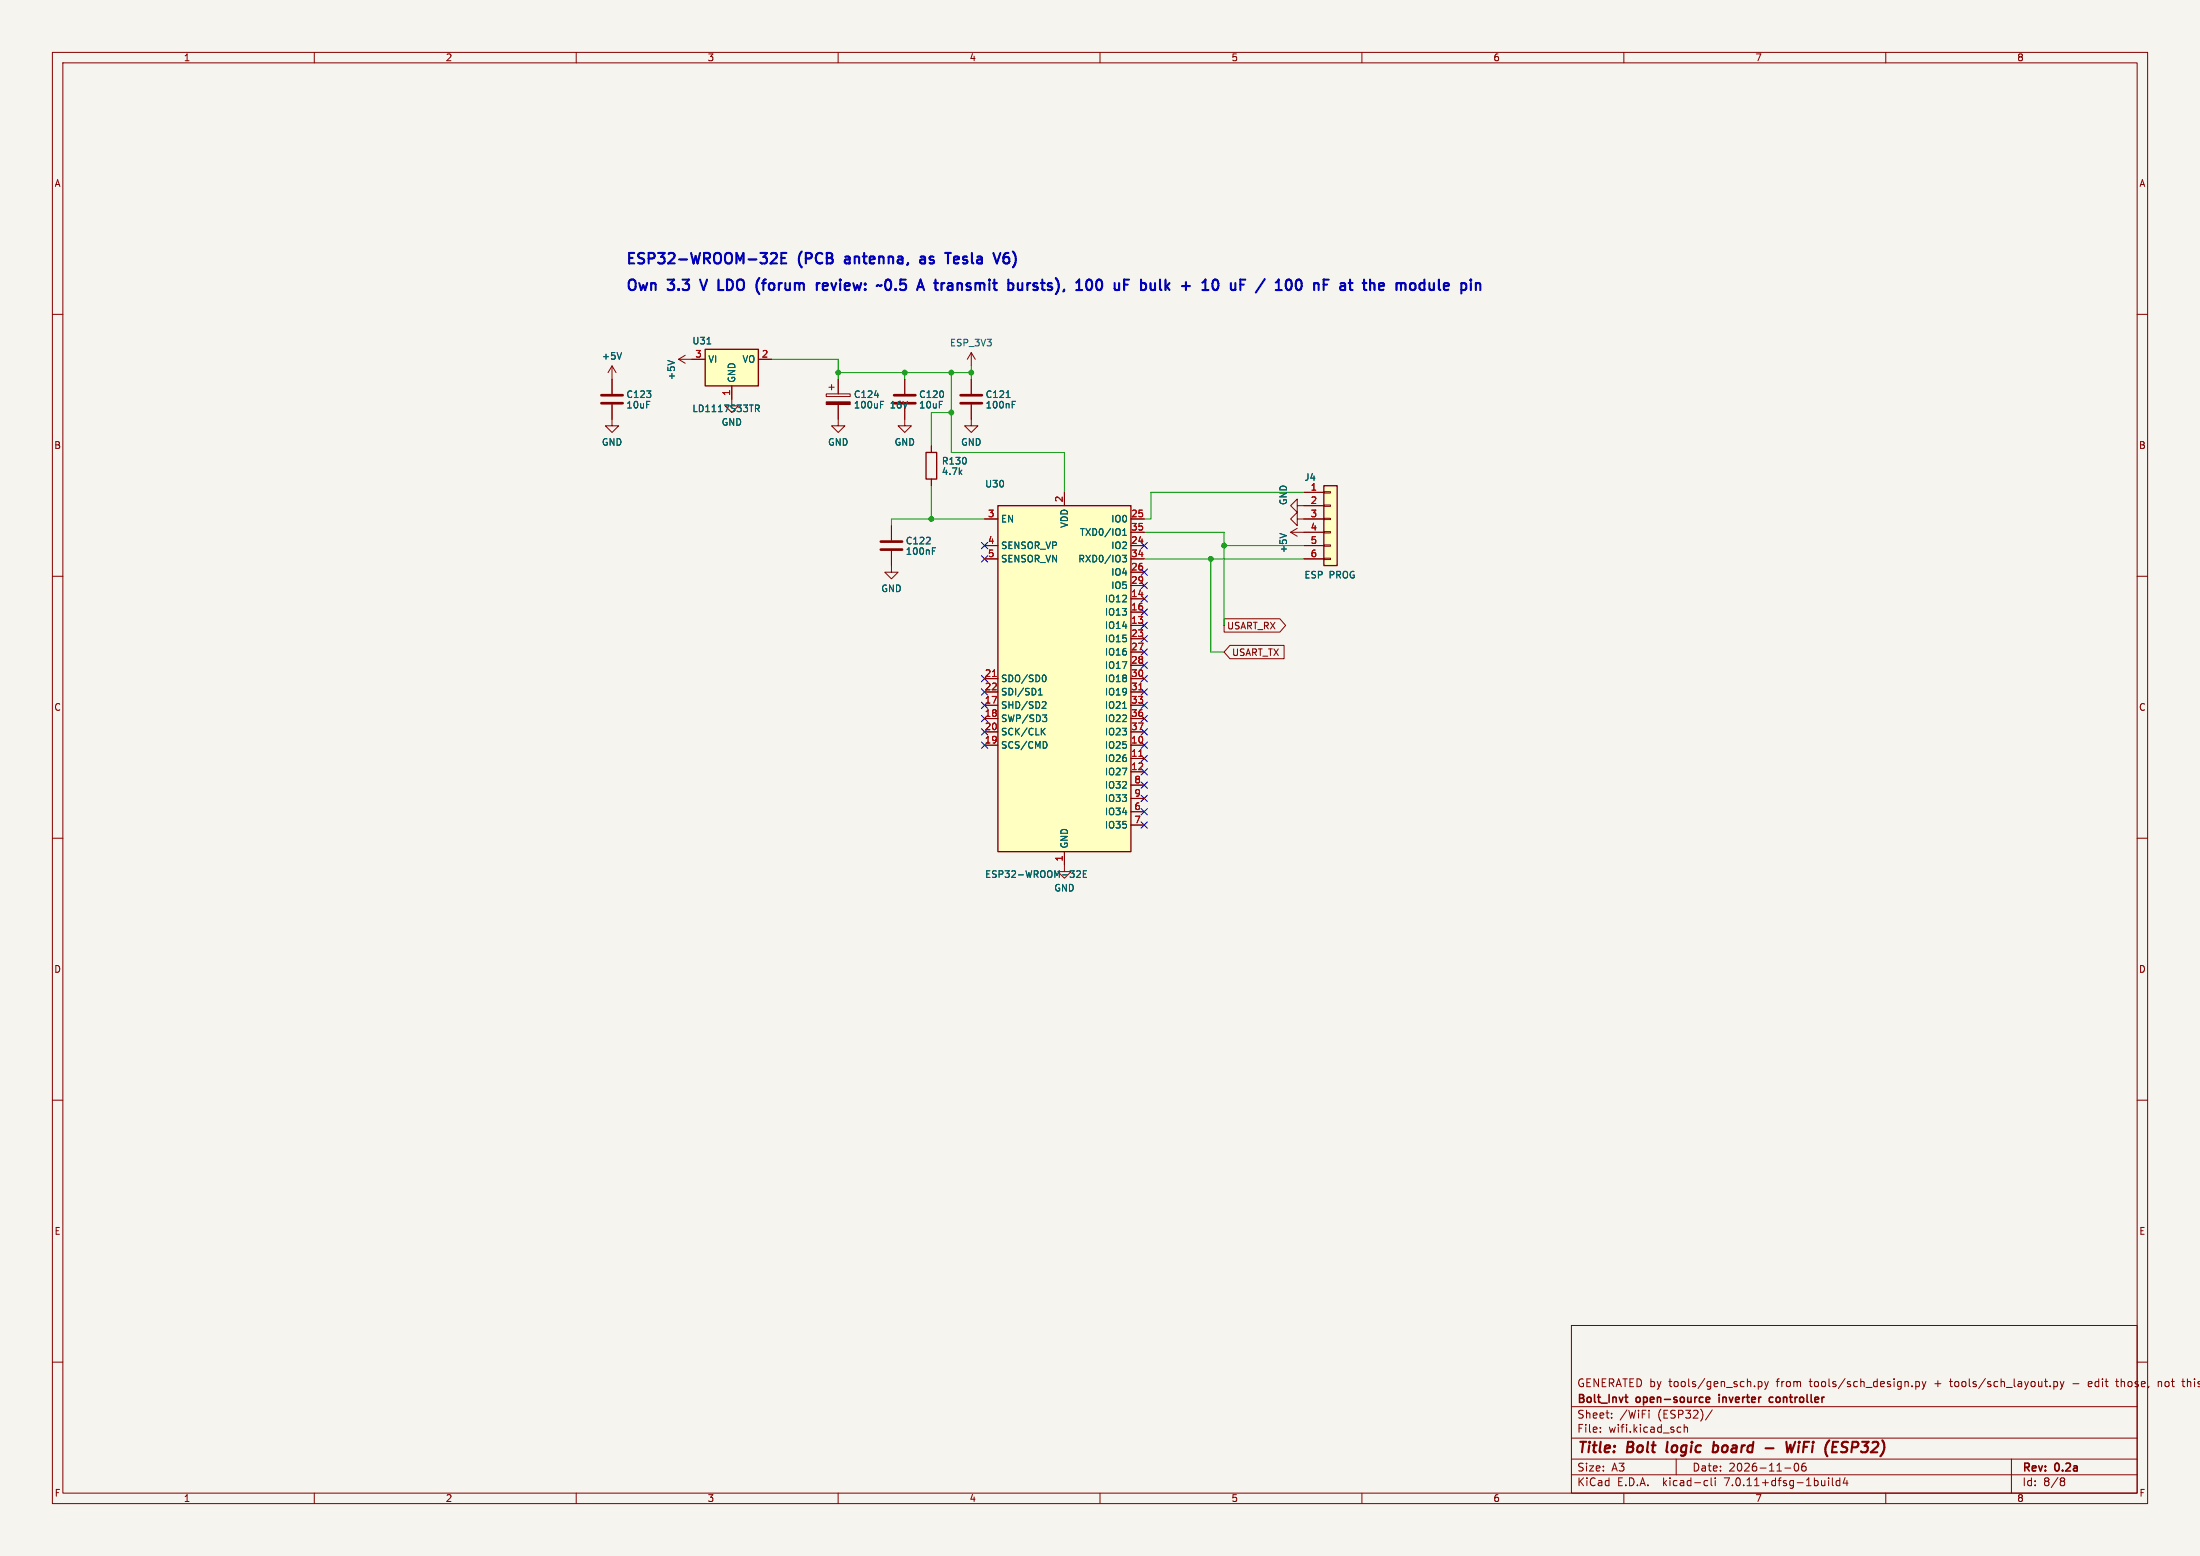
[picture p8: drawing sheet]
(kicad_sch
 (version 20230121)
 (generator eeschema)
 (paper "A3")
 (title_block
  (title "Bolt logic board - WiFi (ESP32)")
  (date "2026-11-06")
  (rev "0.2a")
  (company "Bolt_Invt open-source inverter controller")
  (comment 1 "GENERATED by tools/gen_sch.py from tools/sch_design.py + tools/sch_layout.py - edit those, not this sheet"))
 (lib_symbols
  (symbol "RF_Module:ESP32-WROOM-32" (in_bom yes) (on_board yes)
   (property "Reference" "U" (at -12.7 34.29 0) (effects (font (size 1.27 1.27)) (justify left)))
   (property "Value" "ESP32-WROOM-32" (at 1.27 34.29 0) (effects (font (size 1.27 1.27)) (justify left)))
   (property "Footprint" "RF_Module:ESP32-WROOM-32" (at 0 -38.1 0) (effects (font (size 1.27 1.27)) hide))
   (property "Datasheet" "https://www.espressif.com/sites/default/files/documentation/esp32-wroom-32_datasheet_en.pdf" (at -7.62 1.27 0) (effects (font (size 1.27 1.27)) hide))
   (symbol "ESP32-WROOM-32_0_1"
    (rectangle (start -12.7 33.02) (end 12.7 -33.02) (stroke (width 0.254) (type default)) (fill (type background))))
   (symbol "ESP32-WROOM-32_1_1"
    (pin power_in line (at 0 -35.56 90) (length 2.54) (name "GND" (effects (font (size 1.27 1.27)))) (number "1" (effects (font (size 1.27 1.27)))))
    (pin bidirectional line (at 15.24 -12.7 180) (length 2.54) (name "IO25" (effects (font (size 1.27 1.27)))) (number "10" (effects (font (size 1.27 1.27)))))
    (pin bidirectional line (at 15.24 -15.24 180) (length 2.54) (name "IO26" (effects (font (size 1.27 1.27)))) (number "11" (effects (font (size 1.27 1.27)))))
    (pin bidirectional line (at 15.24 -17.78 180) (length 2.54) (name "IO27" (effects (font (size 1.27 1.27)))) (number "12" (effects (font (size 1.27 1.27)))))
    (pin bidirectional line (at 15.24 10.16 180) (length 2.54) (name "IO14" (effects (font (size 1.27 1.27)))) (number "13" (effects (font (size 1.27 1.27)))))
    (pin bidirectional line (at 15.24 15.24 180) (length 2.54) (name "IO12" (effects (font (size 1.27 1.27)))) (number "14" (effects (font (size 1.27 1.27)))))
    (pin passive line (at 0 -35.56 90) (length 2.54) hide (name "GND" (effects (font (size 1.27 1.27)))) (number "15" (effects (font (size 1.27 1.27)))))
    (pin bidirectional line (at 15.24 12.7 180) (length 2.54) (name "IO13" (effects (font (size 1.27 1.27)))) (number "16" (effects (font (size 1.27 1.27)))))
    (pin bidirectional line (at -15.24 -5.08 0) (length 2.54) (name "SHD/SD2" (effects (font (size 1.27 1.27)))) (number "17" (effects (font (size 1.27 1.27)))))
    (pin bidirectional line (at -15.24 -7.62 0) (length 2.54) (name "SWP/SD3" (effects (font (size 1.27 1.27)))) (number "18" (effects (font (size 1.27 1.27)))))
    (pin bidirectional line (at -15.24 -12.7 0) (length 2.54) (name "SCS/CMD" (effects (font (size 1.27 1.27)))) (number "19" (effects (font (size 1.27 1.27)))))
    (pin power_in line (at 0 35.56 270) (length 2.54) (name "VDD" (effects (font (size 1.27 1.27)))) (number "2" (effects (font (size 1.27 1.27)))))
    (pin bidirectional line (at -15.24 -10.16 0) (length 2.54) (name "SCK/CLK" (effects (font (size 1.27 1.27)))) (number "20" (effects (font (size 1.27 1.27)))))
    (pin bidirectional line (at -15.24 0 0) (length 2.54) (name "SDO/SD0" (effects (font (size 1.27 1.27)))) (number "21" (effects (font (size 1.27 1.27)))))
    (pin bidirectional line (at -15.24 -2.54 0) (length 2.54) (name "SDI/SD1" (effects (font (size 1.27 1.27)))) (number "22" (effects (font (size 1.27 1.27)))))
    (pin bidirectional line (at 15.24 7.62 180) (length 2.54) (name "IO15" (effects (font (size 1.27 1.27)))) (number "23" (effects (font (size 1.27 1.27)))))
    (pin bidirectional line (at 15.24 25.4 180) (length 2.54) (name "IO2" (effects (font (size 1.27 1.27)))) (number "24" (effects (font (size 1.27 1.27)))))
    (pin bidirectional line (at 15.24 30.48 180) (length 2.54) (name "IO0" (effects (font (size 1.27 1.27)))) (number "25" (effects (font (size 1.27 1.27)))))
    (pin bidirectional line (at 15.24 20.32 180) (length 2.54) (name "IO4" (effects (font (size 1.27 1.27)))) (number "26" (effects (font (size 1.27 1.27)))))
    (pin bidirectional line (at 15.24 5.08 180) (length 2.54) (name "IO16" (effects (font (size 1.27 1.27)))) (number "27" (effects (font (size 1.27 1.27)))))
    (pin bidirectional line (at 15.24 2.54 180) (length 2.54) (name "IO17" (effects (font (size 1.27 1.27)))) (number "28" (effects (font (size 1.27 1.27)))))
    (pin bidirectional line (at 15.24 17.78 180) (length 2.54) (name "IO5" (effects (font (size 1.27 1.27)))) (number "29" (effects (font (size 1.27 1.27)))))
    (pin input line (at -15.24 30.48 0) (length 2.54) (name "EN" (effects (font (size 1.27 1.27)))) (number "3" (effects (font (size 1.27 1.27)))))
    (pin bidirectional line (at 15.24 0 180) (length 2.54) (name "IO18" (effects (font (size 1.27 1.27)))) (number "30" (effects (font (size 1.27 1.27)))))
    (pin bidirectional line (at 15.24 -2.54 180) (length 2.54) (name "IO19" (effects (font (size 1.27 1.27)))) (number "31" (effects (font (size 1.27 1.27)))))
    (pin no_connect line (at -12.7 -27.94 0) (length 2.54) hide (name "NC" (effects (font (size 1.27 1.27)))) (number "32" (effects (font (size 1.27 1.27)))))
    (pin bidirectional line (at 15.24 -5.08 180) (length 2.54) (name "IO21" (effects (font (size 1.27 1.27)))) (number "33" (effects (font (size 1.27 1.27)))))
    (pin bidirectional line (at 15.24 22.86 180) (length 2.54) (name "RXD0/IO3" (effects (font (size 1.27 1.27)))) (number "34" (effects (font (size 1.27 1.27)))))
    (pin bidirectional line (at 15.24 27.94 180) (length 2.54) (name "TXD0/IO1" (effects (font (size 1.27 1.27)))) (number "35" (effects (font (size 1.27 1.27)))))
    (pin bidirectional line (at 15.24 -7.62 180) (length 2.54) (name "IO22" (effects (font (size 1.27 1.27)))) (number "36" (effects (font (size 1.27 1.27)))))
    (pin bidirectional line (at 15.24 -10.16 180) (length 2.54) (name "IO23" (effects (font (size 1.27 1.27)))) (number "37" (effects (font (size 1.27 1.27)))))
    (pin passive line (at 0 -35.56 90) (length 2.54) hide (name "GND" (effects (font (size 1.27 1.27)))) (number "38" (effects (font (size 1.27 1.27)))))
    (pin passive line (at 0 -35.56 90) (length 2.54) hide (name "GND" (effects (font (size 1.27 1.27)))) (number "39" (effects (font (size 1.27 1.27)))))
    (pin input line (at -15.24 25.4 0) (length 2.54) (name "SENSOR_VP" (effects (font (size 1.27 1.27)))) (number "4" (effects (font (size 1.27 1.27)))))
    (pin input line (at -15.24 22.86 0) (length 2.54) (name "SENSOR_VN" (effects (font (size 1.27 1.27)))) (number "5" (effects (font (size 1.27 1.27)))))
    (pin input line (at 15.24 -25.4 180) (length 2.54) (name "IO34" (effects (font (size 1.27 1.27)))) (number "6" (effects (font (size 1.27 1.27)))))
    (pin input line (at 15.24 -27.94 180) (length 2.54) (name "IO35" (effects (font (size 1.27 1.27)))) (number "7" (effects (font (size 1.27 1.27)))))
    (pin bidirectional line (at 15.24 -20.32 180) (length 2.54) (name "IO32" (effects (font (size 1.27 1.27)))) (number "8" (effects (font (size 1.27 1.27)))))
    (pin bidirectional line (at 15.24 -22.86 180) (length 2.54) (name "IO33" (effects (font (size 1.27 1.27)))) (number "9" (effects (font (size 1.27 1.27)))))))
  (symbol "Regulator_Linear:LD1117S33TR_SOT223" (in_bom yes) (on_board yes)
   (property "Reference" "U" (at -3.81 3.175 0) (effects (font (size 1.27 1.27))))
   (property "Value" "LD1117S33TR_SOT223" (at 0 3.175 0) (effects (font (size 1.27 1.27)) (justify left)))
   (property "Footprint" "Package_TO_SOT_SMD:SOT-223-3_TabPin2" (at 0 5.08 0) (effects (font (size 1.27 1.27)) hide))
   (property "Datasheet" "http://www.st.com/st-web-ui/static/active/en/resource/technical/document/datasheet/CD00000544.pdf" (at 2.54 -6.35 0) (effects (font (size 1.27 1.27)) hide))
   (symbol "LD1117S33TR_SOT223_0_1"
    (rectangle (start -5.08 -5.08) (end 5.08 1.905) (stroke (width 0.254) (type default)) (fill (type background))))
   (symbol "LD1117S33TR_SOT223_1_1"
    (pin power_in line (at 0 -7.62 90) (length 2.54) (name "GND" (effects (font (size 1.27 1.27)))) (number "1" (effects (font (size 1.27 1.27)))))
    (pin power_out line (at 7.62 0 180) (length 2.54) (name "VO" (effects (font (size 1.27 1.27)))) (number "2" (effects (font (size 1.27 1.27)))))
    (pin power_in line (at -7.62 0 0) (length 2.54) (name "VI" (effects (font (size 1.27 1.27)))) (number "3" (effects (font (size 1.27 1.27)))))))
  (symbol "Device:C"
   (pin_numbers hide)
   (pin_names (offset 0.254)) (in_bom yes) (on_board yes)
   (property "Reference" "C" (at 0.635 2.54 0) (effects (font (size 1.27 1.27)) (justify left)))
   (property "Value" "C" (at 0.635 -2.54 0) (effects (font (size 1.27 1.27)) (justify left)))
   (property "Footprint" "" (at 0.9652 -3.81 0) (effects (font (size 1.27 1.27)) hide))
   (property "Datasheet" "~" (at 0 0 0) (effects (font (size 1.27 1.27)) hide))
   (symbol "C_0_1"
    (polyline (pts (xy -2.032 -0.762) (xy 2.032 -0.762)) (stroke (width 0.508) (type default)) (fill (type none)))
    (polyline (pts (xy -2.032 0.762) (xy 2.032 0.762)) (stroke (width 0.508) (type default)) (fill (type none))))
   (symbol "C_1_1"
    (pin passive line (at 0 3.81 270) (length 2.794) (name "~" (effects (font (size 1.27 1.27)))) (number "1" (effects (font (size 1.27 1.27)))))
    (pin passive line (at 0 -3.81 90) (length 2.794) (name "~" (effects (font (size 1.27 1.27)))) (number "2" (effects (font (size 1.27 1.27)))))))
  (symbol "Device:C_Polarized"
   (pin_numbers hide)
   (pin_names (offset 0.254)) (in_bom yes) (on_board yes)
   (property "Reference" "C" (at 0.635 2.54 0) (effects (font (size 1.27 1.27)) (justify left)))
   (property "Value" "C_Polarized" (at 0.635 -2.54 0) (effects (font (size 1.27 1.27)) (justify left)))
   (property "Footprint" "" (at 0.9652 -3.81 0) (effects (font (size 1.27 1.27)) hide))
   (property "Datasheet" "~" (at 0 0 0) (effects (font (size 1.27 1.27)) hide))
   (symbol "C_Polarized_0_1"
    (rectangle (start -2.286 0.508) (end 2.286 1.016) (stroke (width 0) (type default)) (fill (type none)))
    (polyline (pts (xy -1.778 2.286) (xy -0.762 2.286)) (stroke (width 0) (type default)) (fill (type none)))
    (polyline (pts (xy -1.27 2.794) (xy -1.27 1.778)) (stroke (width 0) (type default)) (fill (type none)))
    (rectangle (start 2.286 -0.508) (end -2.286 -1.016) (stroke (width 0) (type default)) (fill (type outline))))
   (symbol "C_Polarized_1_1"
    (pin passive line (at 0 3.81 270) (length 2.794) (name "~" (effects (font (size 1.27 1.27)))) (number "1" (effects (font (size 1.27 1.27)))))
    (pin passive line (at 0 -3.81 90) (length 2.794) (name "~" (effects (font (size 1.27 1.27)))) (number "2" (effects (font (size 1.27 1.27)))))))
  (symbol "Device:R"
   (pin_numbers hide)
   (pin_names (offset 0)) (in_bom yes) (on_board yes)
   (property "Reference" "R" (at 2.032 0 90) (effects (font (size 1.27 1.27))))
   (property "Value" "R" (at 0 0 90) (effects (font (size 1.27 1.27))))
   (property "Footprint" "" (at -1.778 0 90) (effects (font (size 1.27 1.27)) hide))
   (property "Datasheet" "~" (at 0 0 0) (effects (font (size 1.27 1.27)) hide))
   (symbol "R_0_1"
    (rectangle (start -1.016 -2.54) (end 1.016 2.54) (stroke (width 0.254) (type default)) (fill (type none))))
   (symbol "R_1_1"
    (pin passive line (at 0 3.81 270) (length 1.27) (name "~" (effects (font (size 1.27 1.27)))) (number "1" (effects (font (size 1.27 1.27)))))
    (pin passive line (at 0 -3.81 90) (length 1.27) (name "~" (effects (font (size 1.27 1.27)))) (number "2" (effects (font (size 1.27 1.27)))))))
  (symbol "Connector_Generic:Conn_01x06"
   (pin_names
    (offset 1.016) hide) (in_bom yes) (on_board yes)
   (property "Reference" "J" (at 0 7.62 0) (effects (font (size 1.27 1.27))))
   (property "Value" "Conn_01x06" (at 0 -10.16 0) (effects (font (size 1.27 1.27))))
   (property "Footprint" "" (at 0 0 0) (effects (font (size 1.27 1.27)) hide))
   (property "Datasheet" "~" (at 0 0 0) (effects (font (size 1.27 1.27)) hide))
   (symbol "Conn_01x06_1_1"
    (rectangle (start -1.27 -7.493) (end 0 -7.747) (stroke (width 0.1524) (type default)) (fill (type none)))
    (rectangle (start -1.27 -4.953) (end 0 -5.207) (stroke (width 0.1524) (type default)) (fill (type none)))
    (rectangle (start -1.27 -2.413) (end 0 -2.667) (stroke (width 0.1524) (type default)) (fill (type none)))
    (rectangle (start -1.27 0.127) (end 0 -0.127) (stroke (width 0.1524) (type default)) (fill (type none)))
    (rectangle (start -1.27 2.667) (end 0 2.413) (stroke (width 0.1524) (type default)) (fill (type none)))
    (rectangle (start -1.27 5.207) (end 0 4.953) (stroke (width 0.1524) (type default)) (fill (type none)))
    (rectangle (start -1.27 6.35) (end 1.27 -8.89) (stroke (width 0.254) (type default)) (fill (type background)))
    (pin passive line (at -5.08 5.08 0) (length 3.81) (name "Pin_1" (effects (font (size 1.27 1.27)))) (number "1" (effects (font (size 1.27 1.27)))))
    (pin passive line (at -5.08 2.54 0) (length 3.81) (name "Pin_2" (effects (font (size 1.27 1.27)))) (number "2" (effects (font (size 1.27 1.27)))))
    (pin passive line (at -5.08 0 0) (length 3.81) (name "Pin_3" (effects (font (size 1.27 1.27)))) (number "3" (effects (font (size 1.27 1.27)))))
    (pin passive line (at -5.08 -2.54 0) (length 3.81) (name "Pin_4" (effects (font (size 1.27 1.27)))) (number "4" (effects (font (size 1.27 1.27)))))
    (pin passive line (at -5.08 -5.08 0) (length 3.81) (name "Pin_5" (effects (font (size 1.27 1.27)))) (number "5" (effects (font (size 1.27 1.27)))))
    (pin passive line (at -5.08 -7.62 0) (length 3.81) (name "Pin_6" (effects (font (size 1.27 1.27)))) (number "6" (effects (font (size 1.27 1.27)))))))
  (symbol "power:GND"
   (power)
   (pin_names (offset 0)) (in_bom yes) (on_board yes)
   (property "Reference" "#PWR" (at 0 -6.35 0) (effects (font (size 1.27 1.27)) hide))
   (property "Value" "GND" (at 0 -3.81 0) (effects (font (size 1.27 1.27))))
   (property "Footprint" "" (at 0 0 0) (effects (font (size 1.27 1.27)) hide))
   (property "Datasheet" "" (at 0 0 0) (effects (font (size 1.27 1.27)) hide))
   (symbol "GND_0_1"
    (polyline (pts (xy 0 0) (xy 0 -1.27) (xy 1.27 -1.27) (xy 0 -2.54) (xy -1.27 -1.27) (xy 0 -1.27)) (stroke (width 0) (type default)) (fill (type none))))
   (symbol "GND_1_1"
    (pin power_in line (at 0 0 270) (length 0) hide (name "GND" (effects (font (size 1.27 1.27)))) (number "1" (effects (font (size 1.27 1.27)))))))
  (symbol "power:+5V"
   (power)
   (pin_names (offset 0)) (in_bom yes) (on_board yes)
   (property "Reference" "#PWR" (at 0 -3.81 0) (effects (font (size 1.27 1.27)) hide))
   (property "Value" "+5V" (at 0 3.556 0) (effects (font (size 1.27 1.27))))
   (property "Footprint" "" (at 0 0 0) (effects (font (size 1.27 1.27)) hide))
   (property "Datasheet" "" (at 0 0 0) (effects (font (size 1.27 1.27)) hide))
   (symbol "+5V_0_1"
    (polyline (pts (xy -0.762 1.27) (xy 0 2.54)) (stroke (width 0) (type default)) (fill (type none)))
    (polyline (pts (xy 0 0) (xy 0 2.54)) (stroke (width 0) (type default)) (fill (type none)))
    (polyline (pts (xy 0 2.54) (xy 0.762 1.27)) (stroke (width 0) (type default)) (fill (type none))))
   (symbol "+5V_1_1"
    (pin power_in line (at 0 0 90) (length 0) hide (name "+5V" (effects (font (size 1.27 1.27)))) (number "1" (effects (font (size 1.27 1.27)))))))
  (symbol "Bolt:PWR_ESP_3V3"
   (power)
   (pin_names (offset 0)) (in_bom yes) (on_board yes)
   (property "Reference" "#PWR" (at 0 -3.81 0) (effects (font (size 1.27 1.27)) hide))
   (property "Value" "ESP_3V3" (at 0 3.556 0) (effects (font (size 1.27 1.27))))
   (property "Footprint" "" (at 0 0 0) (effects (font (size 1.27 1.27)) hide))
   (property "Datasheet" "" (at 0 0 0) (effects (font (size 1.27 1.27)) hide))
   (symbol "PWR_ESP_3V3_0_1"
    (polyline (pts (xy -0.762 1.27) (xy 0 2.54)) (stroke (width 0) (type default)) (fill (type none)))
    (polyline (pts (xy 0 0) (xy 0 2.54)) (stroke (width 0) (type default)) (fill (type none)))
    (polyline (pts (xy 0 2.54) (xy 0.762 1.27)) (stroke (width 0) (type default)) (fill (type none))))
   (symbol "PWR_ESP_3V3_1_1"
    (pin power_in line (at 0 0 90) (length 0) hide (name "ESP_3V3" (effects (font (size 1.27 1.27)))) (number "1" (effects (font (size 1.27 1.27))))))))
 (text "ESP32-WROOM-32E (PCB antenna, as Tesla V6)" (at 119.38 50.8 0) (effects (font (size 2 2) bold) (justify left bottom)))
 (text "Own 3.3 V LDO (forum review: ~0.5 A transmit bursts), 100 uF bulk + 10 uF / 100 nF at the module pin" (at 119.38 55.88 0) (effects (font (size 2 2) bold) (justify left bottom)))
 (no_connect (at 218.44 142.24))
 (no_connect (at 218.44 144.78))
 (no_connect (at 218.44 147.32))
 (no_connect (at 218.44 119.38))
 (no_connect (at 218.44 114.3))
 (no_connect (at 218.44 116.84))
 (no_connect (at 187.96 134.62))
 (no_connect (at 187.96 137.16))
 (no_connect (at 187.96 142.24))
 (no_connect (at 187.96 139.7))
 (no_connect (at 187.96 129.54))
 (no_connect (at 187.96 132.08))
 (no_connect (at 218.44 121.92))
 (no_connect (at 218.44 104.14))
 (no_connect (at 218.44 109.22))
 (no_connect (at 218.44 124.46))
 (no_connect (at 218.44 127))
 (no_connect (at 218.44 111.76))
 (no_connect (at 218.44 129.54))
 (no_connect (at 218.44 132.08))
 (no_connect (at 218.44 134.62))
 (no_connect (at 218.44 137.16))
 (no_connect (at 218.44 139.7))
 (no_connect (at 187.96 104.14))
 (no_connect (at 187.96 106.68))
 (no_connect (at 218.44 154.94))
 (no_connect (at 218.44 157.48))
 (no_connect (at 218.44 149.86))
 (no_connect (at 218.44 152.4))
 (global_label "USART_TX"
  (shape input) (at 233.68 124.46 0) (fields_autoplaced) (effects (font (size 1.27 1.27)) (justify left))
  (property "Intersheetrefs" "${INTERSHEET_REFS}" (at 233.68 124.46 0) (effects (font (size 1.27 1.27)) hide)))
 (global_label "USART_RX"
  (shape output) (at 233.68 119.38 0) (fields_autoplaced) (effects (font (size 1.27 1.27)) (justify left))
  (property "Intersheetrefs" "${INTERSHEET_REFS}" (at 233.68 119.38 0) (effects (font (size 1.27 1.27)) hide)))
 (wire (pts (xy 185.42 72.39) (xy 185.42 71.12)) (stroke (width 0) (type default)))
 (wire (pts (xy 185.42 71.12) (xy 185.42 69.85)) (stroke (width 0) (type default)))
 (wire (pts (xy 172.72 72.39) (xy 172.72 71.12)) (stroke (width 0) (type default)))
 (wire (pts (xy 160.02 72.39) (xy 160.02 71.12)) (stroke (width 0) (type default)))
 (wire (pts (xy 160.02 71.12) (xy 172.72 71.12)) (stroke (width 0) (type default)))
 (wire (pts (xy 172.72 71.12) (xy 181.61 71.12)) (stroke (width 0) (type default)))
 (wire (pts (xy 181.61 71.12) (xy 185.42 71.12)) (stroke (width 0) (type default)))
 (wire (pts (xy 177.8 85.09) (xy 177.8 78.74)) (stroke (width 0) (type default)))
 (wire (pts (xy 177.8 78.74) (xy 181.61 78.74)) (stroke (width 0) (type default)))
 (wire (pts (xy 181.61 78.74) (xy 181.61 71.12)) (stroke (width 0) (type default)))
 (wire (pts (xy 147.32 68.58) (xy 160.02 68.58)) (stroke (width 0) (type default)))
 (wire (pts (xy 160.02 68.58) (xy 160.02 71.12)) (stroke (width 0) (type default)))
 (wire (pts (xy 203.2 93.98) (xy 203.2 86.36)) (stroke (width 0) (type default)))
 (wire (pts (xy 203.2 86.36) (xy 181.61 86.36)) (stroke (width 0) (type default)))
 (wire (pts (xy 181.61 86.36) (xy 181.61 78.74)) (stroke (width 0) (type default)))
 (wire (pts (xy 177.8 92.71) (xy 177.8 99.06)) (stroke (width 0) (type default)))
 (wire (pts (xy 177.8 99.06) (xy 187.96 99.06)) (stroke (width 0) (type default)))
 (wire (pts (xy 170.18 100.33) (xy 170.18 99.06)) (stroke (width 0) (type default)))
 (wire (pts (xy 170.18 99.06) (xy 177.8 99.06)) (stroke (width 0) (type default)))
 (wire (pts (xy 248.92 93.98) (xy 219.71 93.98)) (stroke (width 0) (type default)))
 (wire (pts (xy 219.71 93.98) (xy 219.71 99.06)) (stroke (width 0) (type default)))
 (wire (pts (xy 219.71 99.06) (xy 218.44 99.06)) (stroke (width 0) (type default)))
 (wire (pts (xy 218.44 106.68) (xy 231.14 106.68)) (stroke (width 0) (type default)))
 (wire (pts (xy 231.14 106.68) (xy 231.14 124.46)) (stroke (width 0) (type default)))
 (wire (pts (xy 231.14 124.46) (xy 233.68 124.46)) (stroke (width 0) (type default)))
 (wire (pts (xy 248.92 106.68) (xy 231.14 106.68)) (stroke (width 0) (type default)))
 (wire (pts (xy 248.92 104.14) (xy 233.68 104.14)) (stroke (width 0) (type default)))
 (wire (pts (xy 233.68 104.14) (xy 233.68 119.38)) (stroke (width 0) (type default)))
 (wire (pts (xy 218.44 101.6) (xy 233.68 101.6)) (stroke (width 0) (type default)))
 (wire (pts (xy 233.68 101.6) (xy 233.68 104.14)) (stroke (width 0) (type default)))
 (junction (at 185.42 71.12)
  (diameter 0) (color 0 0 0 0))
 (junction (at 172.72 71.12)
  (diameter 0) (color 0 0 0 0))
 (junction (at 160.02 71.12)
  (diameter 0) (color 0 0 0 0))
 (junction (at 181.61 71.12)
  (diameter 0) (color 0 0 0 0))
 (junction (at 181.61 78.74)
  (diameter 0) (color 0 0 0 0))
 (junction (at 177.8 99.06)
  (diameter 0) (color 0 0 0 0))
 (junction (at 231.14 106.68)
  (diameter 0) (color 0 0 0 0))
 (junction (at 233.68 104.14)
  (diameter 0) (color 0 0 0 0))
 (symbol
  (lib_id "RF_Module:ESP32-WROOM-32") (at 203.2 129.54 0) (unit 1) (in_bom yes) (on_board yes) (dnp no)
  (property "Reference" "U30" (at 187.96 92.38 0) (effects (font (size 1.27 1.27)) (justify left)))
  (property "Value" "ESP32-WROOM-32E" (at 187.96 166.9 0) (effects (font (size 1.27 1.27)) (justify left)))
  (property "Footprint" "RF_Module:ESP32-WROOM-32" (at 203.2 129.54 0) (effects (font (size 1.27 1.27)) hide))
  (property "Datasheet" "~" (at 203.2 129.54 0) (effects (font (size 1.27 1.27)) hide)) (pin "1") (pin "10") (pin "11") (pin "12") (pin "13") (pin "14") (pin "15") (pin "16") (pin "17") (pin "18") (pin "19") (pin "2") (pin "20") (pin "21") (pin "22") (pin "23") (pin "24") (pin "25") (pin "26") (pin "27") (pin "28") (pin "29") (pin "3") (pin "30") (pin "31") (pin "32") (pin "33") (pin "34") (pin "35") (pin "36") (pin "37") (pin "38") (pin "39") (pin "4") (pin "5") (pin "6") (pin "7") (pin "8") (pin "9")
  (instances (project "bolt_logic"
 (path "" (reference "U30") (unit 1)))))
 (symbol
  (lib_id "Regulator_Linear:LD1117S33TR_SOT223") (at 139.7 68.58 0) (unit 1) (in_bom yes) (on_board yes) (dnp no)
  (property "Reference" "U31" (at 132.08 65.075 0) (effects (font (size 1.27 1.27)) (justify left)))
  (property "Value" "LD1117S33TR" (at 132.08 78 0) (effects (font (size 1.27 1.27)) (justify left)))
  (property "Footprint" "Package_TO_SOT_SMD:SOT-223-3_TabPin2" (at 139.7 68.58 0) (effects (font (size 1.27 1.27)) hide))
  (property "Datasheet" "~" (at 139.7 68.58 0) (effects (font (size 1.27 1.27)) hide)) (pin "1") (pin "2") (pin "3")
  (instances (project "bolt_logic"
 (path "" (reference "U31") (unit 1)))))
 (symbol
  (lib_id "Device:C") (at 116.84 76.2 0) (unit 1) (in_bom yes) (on_board yes) (dnp no)
  (property "Reference" "C123" (at 119.472 75.3 0) (effects (font (size 1.27 1.27)) (justify left)))
  (property "Value" "10uF" (at 119.472 77.3 0) (effects (font (size 1.27 1.27)) (justify left)))
  (property "Footprint" "Capacitor_SMD:C_1206_3216Metric" (at 116.84 76.2 0) (effects (font (size 1.27 1.27)) hide))
  (property "Datasheet" "~" (at 116.84 76.2 0) (effects (font (size 1.27 1.27)) hide)) (pin "1") (pin "2")
  (instances (project "bolt_logic"
 (path "" (reference "C123") (unit 1)))))
 (symbol
  (lib_id "Device:C_Polarized") (at 160.02 76.2 0) (unit 1) (in_bom yes) (on_board yes) (dnp no)
  (property "Reference" "C124" (at 162.906 75.3 0) (effects (font (size 1.27 1.27)) (justify left)))
  (property "Value" "100uF 16V" (at 162.906 77.3 0) (effects (font (size 1.27 1.27)) (justify left)))
  (property "Footprint" "Capacitor_SMD:CP_Elec_6.3x5.4" (at 160.02 76.2 0) (effects (font (size 1.27 1.27)) hide))
  (property "Datasheet" "~" (at 160.02 76.2 0) (effects (font (size 1.27 1.27)) hide)) (pin "1") (pin "2")
  (instances (project "bolt_logic"
 (path "" (reference "C124") (unit 1)))))
 (symbol
  (lib_id "Device:C") (at 172.72 76.2 0) (unit 1) (in_bom yes) (on_board yes) (dnp no)
  (property "Reference" "C120" (at 175.352 75.3 0) (effects (font (size 1.27 1.27)) (justify left)))
  (property "Value" "10uF" (at 175.352 77.3 0) (effects (font (size 1.27 1.27)) (justify left)))
  (property "Footprint" "Capacitor_SMD:C_1206_3216Metric" (at 172.72 76.2 0) (effects (font (size 1.27 1.27)) hide))
  (property "Datasheet" "~" (at 172.72 76.2 0) (effects (font (size 1.27 1.27)) hide)) (pin "1") (pin "2")
  (instances (project "bolt_logic"
 (path "" (reference "C120") (unit 1)))))
 (symbol
  (lib_id "Device:C") (at 185.42 76.2 0) (unit 1) (in_bom yes) (on_board yes) (dnp no)
  (property "Reference" "C121" (at 188.052 75.3 0) (effects (font (size 1.27 1.27)) (justify left)))
  (property "Value" "100nF" (at 188.052 77.3 0) (effects (font (size 1.27 1.27)) (justify left)))
  (property "Footprint" "Capacitor_SMD:C_0805_2012Metric" (at 185.42 76.2 0) (effects (font (size 1.27 1.27)) hide))
  (property "Datasheet" "~" (at 185.42 76.2 0) (effects (font (size 1.27 1.27)) hide)) (pin "1") (pin "2")
  (instances (project "bolt_logic"
 (path "" (reference "C121") (unit 1)))))
 (symbol
  (lib_id "Device:R") (at 177.8 88.9 0) (unit 1) (in_bom yes) (on_board yes) (dnp no)
  (property "Reference" "R130" (at 179.7 88 0) (effects (font (size 1.27 1.27)) (justify left)))
  (property "Value" "4.7k" (at 179.7 90 0) (effects (font (size 1.27 1.27)) (justify left)))
  (property "Footprint" "Resistor_SMD:R_0805_2012Metric" (at 177.8 88.9 0) (effects (font (size 1.27 1.27)) hide))
  (property "Datasheet" "~" (at 177.8 88.9 0) (effects (font (size 1.27 1.27)) hide)) (pin "1") (pin "2")
  (instances (project "bolt_logic"
 (path "" (reference "R130") (unit 1)))))
 (symbol
  (lib_id "Device:C") (at 170.18 104.14 0) (unit 1) (in_bom yes) (on_board yes) (dnp no)
  (property "Reference" "C122" (at 172.812 103.24 0) (effects (font (size 1.27 1.27)) (justify left)))
  (property "Value" "100nF" (at 172.812 105.24 0) (effects (font (size 1.27 1.27)) (justify left)))
  (property "Footprint" "Capacitor_SMD:C_0805_2012Metric" (at 170.18 104.14 0) (effects (font (size 1.27 1.27)) hide))
  (property "Datasheet" "~" (at 170.18 104.14 0) (effects (font (size 1.27 1.27)) hide)) (pin "1") (pin "2")
  (instances (project "bolt_logic"
 (path "" (reference "C122") (unit 1)))))
 (symbol
  (lib_id "Connector_Generic:Conn_01x06") (at 254 99.06 0) (unit 1) (in_bom yes) (on_board yes) (dnp no)
  (property "Reference" "J4" (at 248.92 91.11 0) (effects (font (size 1.27 1.27)) (justify left)))
  (property "Value" "ESP PROG" (at 248.92 109.75 0) (effects (font (size 1.27 1.27)) (justify left)))
  (property "Footprint" "Connector_PinHeader_2.54mm:PinHeader_1x06_P2.54mm_Vertical" (at 254 99.06 0) (effects (font (size 1.27 1.27)) hide))
  (property "Datasheet" "~" (at 254 99.06 0) (effects (font (size 1.27 1.27)) hide)) (pin "1") (pin "2") (pin "3") (pin "4") (pin "5") (pin "6")
  (instances (project "bolt_logic"
 (path "" (reference "J4") (unit 1)))))
 (symbol
  (lib_id "power:GND") (at 203.2 165.1 0) (unit 1) (in_bom yes) (on_board yes) (dnp no)
  (property "Reference" "#PWR261" (at 203.2 165.1 0) (effects (font (size 1.27 1.27)) hide))
  (property "Value" "GND" (at 203.2 169.5 0) (effects (font (size 1.27 1.27))))
  (property "Footprint" "" (at 203.2 165.1 0) (effects (font (size 1.27 1.27)) hide))
  (property "Datasheet" "" (at 203.2 165.1 0) (effects (font (size 1.27 1.27)) hide)) (pin "1")
  (instances (project "bolt_logic"
 (path "" (reference "#PWR261") (unit 1)))))
 (symbol
  (lib_id "power:GND") (at 139.7 76.2 0) (unit 1) (in_bom yes) (on_board yes) (dnp no)
  (property "Reference" "#PWR262" (at 139.7 76.2 0) (effects (font (size 1.27 1.27)) hide))
  (property "Value" "GND" (at 139.7 80.6 0) (effects (font (size 1.27 1.27))))
  (property "Footprint" "" (at 139.7 76.2 0) (effects (font (size 1.27 1.27)) hide))
  (property "Datasheet" "" (at 139.7 76.2 0) (effects (font (size 1.27 1.27)) hide)) (pin "1")
  (instances (project "bolt_logic"
 (path "" (reference "#PWR262") (unit 1)))))
 (symbol
  (lib_id "power:GND") (at 116.84 80.01 0) (unit 1) (in_bom yes) (on_board yes) (dnp no)
  (property "Reference" "#PWR263" (at 116.84 80.01 0) (effects (font (size 1.27 1.27)) hide))
  (property "Value" "GND" (at 116.84 84.41 0) (effects (font (size 1.27 1.27))))
  (property "Footprint" "" (at 116.84 80.01 0) (effects (font (size 1.27 1.27)) hide))
  (property "Datasheet" "" (at 116.84 80.01 0) (effects (font (size 1.27 1.27)) hide)) (pin "1")
  (instances (project "bolt_logic"
 (path "" (reference "#PWR263") (unit 1)))))
 (symbol
  (lib_id "power:GND") (at 160.02 80.01 0) (unit 1) (in_bom yes) (on_board yes) (dnp no)
  (property "Reference" "#PWR264" (at 160.02 80.01 0) (effects (font (size 1.27 1.27)) hide))
  (property "Value" "GND" (at 160.02 84.41 0) (effects (font (size 1.27 1.27))))
  (property "Footprint" "" (at 160.02 80.01 0) (effects (font (size 1.27 1.27)) hide))
  (property "Datasheet" "" (at 160.02 80.01 0) (effects (font (size 1.27 1.27)) hide)) (pin "1")
  (instances (project "bolt_logic"
 (path "" (reference "#PWR264") (unit 1)))))
 (symbol
  (lib_id "power:GND") (at 172.72 80.01 0) (unit 1) (in_bom yes) (on_board yes) (dnp no)
  (property "Reference" "#PWR265" (at 172.72 80.01 0) (effects (font (size 1.27 1.27)) hide))
  (property "Value" "GND" (at 172.72 84.41 0) (effects (font (size 1.27 1.27))))
  (property "Footprint" "" (at 172.72 80.01 0) (effects (font (size 1.27 1.27)) hide))
  (property "Datasheet" "" (at 172.72 80.01 0) (effects (font (size 1.27 1.27)) hide)) (pin "1")
  (instances (project "bolt_logic"
 (path "" (reference "#PWR265") (unit 1)))))
 (symbol
  (lib_id "power:GND") (at 185.42 80.01 0) (unit 1) (in_bom yes) (on_board yes) (dnp no)
  (property "Reference" "#PWR266" (at 185.42 80.01 0) (effects (font (size 1.27 1.27)) hide))
  (property "Value" "GND" (at 185.42 84.41 0) (effects (font (size 1.27 1.27))))
  (property "Footprint" "" (at 185.42 80.01 0) (effects (font (size 1.27 1.27)) hide))
  (property "Datasheet" "" (at 185.42 80.01 0) (effects (font (size 1.27 1.27)) hide)) (pin "1")
  (instances (project "bolt_logic"
 (path "" (reference "#PWR266") (unit 1)))))
 (symbol
  (lib_id "power:GND") (at 170.18 107.95 0) (unit 1) (in_bom yes) (on_board yes) (dnp no)
  (property "Reference" "#PWR267" (at 170.18 107.95 0) (effects (font (size 1.27 1.27)) hide))
  (property "Value" "GND" (at 170.18 112.35 0) (effects (font (size 1.27 1.27))))
  (property "Footprint" "" (at 170.18 107.95 0) (effects (font (size 1.27 1.27)) hide))
  (property "Datasheet" "" (at 170.18 107.95 0) (effects (font (size 1.27 1.27)) hide)) (pin "1")
  (instances (project "bolt_logic"
 (path "" (reference "#PWR267") (unit 1)))))
 (symbol
  (lib_id "power:GND") (at 248.92 96.52 270) (unit 1) (in_bom yes) (on_board yes) (dnp no)
  (property "Reference" "#PWR268" (at 248.92 96.52 0) (effects (font (size 1.27 1.27)) hide))
  (property "Value" "GND" (at 245.02 96.52 0) (effects (font (size 1.27 1.27)) (justify right)))
  (property "Footprint" "" (at 248.92 96.52 0) (effects (font (size 1.27 1.27)) hide))
  (property "Datasheet" "" (at 248.92 96.52 0) (effects (font (size 1.27 1.27)) hide)) (pin "1")
  (instances (project "bolt_logic"
 (path "" (reference "#PWR268") (unit 1)))))
 (symbol
  (lib_id "power:GND") (at 248.92 99.06 270) (unit 1) (in_bom yes) (on_board yes) (dnp no)
  (property "Reference" "#PWR269" (at 248.92 99.06 0) (effects (font (size 1.27 1.27)) hide))
  (property "Value" "GND" (at 245.02 99.06 0) (effects (font (size 1.27 1.27)) (justify right) hide))
  (property "Footprint" "" (at 248.92 99.06 0) (effects (font (size 1.27 1.27)) hide))
  (property "Datasheet" "" (at 248.92 99.06 0) (effects (font (size 1.27 1.27)) hide)) (pin "1")
  (instances (project "bolt_logic"
 (path "" (reference "#PWR269") (unit 1)))))
 (symbol
  (lib_id "power:+5V") (at 132.08 68.58 90) (unit 1) (in_bom yes) (on_board yes) (dnp no)
  (property "Reference" "#PWR270" (at 132.08 68.58 0) (effects (font (size 1.27 1.27)) hide))
  (property "Value" "+5V" (at 128.18 68.58 0) (effects (font (size 1.27 1.27)) (justify right)))
  (property "Footprint" "" (at 132.08 68.58 0) (effects (font (size 1.27 1.27)) hide))
  (property "Datasheet" "" (at 132.08 68.58 0) (effects (font (size 1.27 1.27)) hide)) (pin "1")
  (instances (project "bolt_logic"
 (path "" (reference "#PWR270") (unit 1)))))
 (symbol
  (lib_id "power:+5V") (at 116.84 72.39 0) (unit 1) (in_bom yes) (on_board yes) (dnp no)
  (property "Reference" "#PWR271" (at 116.84 72.39 0) (effects (font (size 1.27 1.27)) hide))
  (property "Value" "+5V" (at 116.84 67.99 0) (effects (font (size 1.27 1.27))))
  (property "Footprint" "" (at 116.84 72.39 0) (effects (font (size 1.27 1.27)) hide))
  (property "Datasheet" "" (at 116.84 72.39 0) (effects (font (size 1.27 1.27)) hide)) (pin "1")
  (instances (project "bolt_logic"
 (path "" (reference "#PWR271") (unit 1)))))
 (symbol
  (lib_id "power:+5V") (at 248.92 101.6 90) (unit 1) (in_bom yes) (on_board yes) (dnp no)
  (property "Reference" "#PWR272" (at 248.92 101.6 0) (effects (font (size 1.27 1.27)) hide))
  (property "Value" "+5V" (at 245.02 101.6 0) (effects (font (size 1.27 1.27)) (justify right)))
  (property "Footprint" "" (at 248.92 101.6 0) (effects (font (size 1.27 1.27)) hide))
  (property "Datasheet" "" (at 248.92 101.6 0) (effects (font (size 1.27 1.27)) hide)) (pin "1")
  (instances (project "bolt_logic"
 (path "" (reference "#PWR272") (unit 1)))))
 (symbol
  (lib_id "Bolt:PWR_ESP_3V3") (at 185.42 69.85 0) (unit 1) (in_bom yes) (on_board yes) (dnp no)
  (property "Reference" "#PWR273" (at 185.42 69.85 0) (effects (font (size 1.27 1.27)) hide))
  (property "Value" "ESP_3V3" (at 185.42 65.45 0) (effects (font (size 1.27 1.27))))
  (property "Footprint" "" (at 185.42 69.85 0) (effects (font (size 1.27 1.27)) hide))
  (property "Datasheet" "" (at 185.42 69.85 0) (effects (font (size 1.27 1.27)) hide)) (pin "1")
  (instances (project "bolt_logic"
 (path "" (reference "#PWR273") (unit 1))))))
